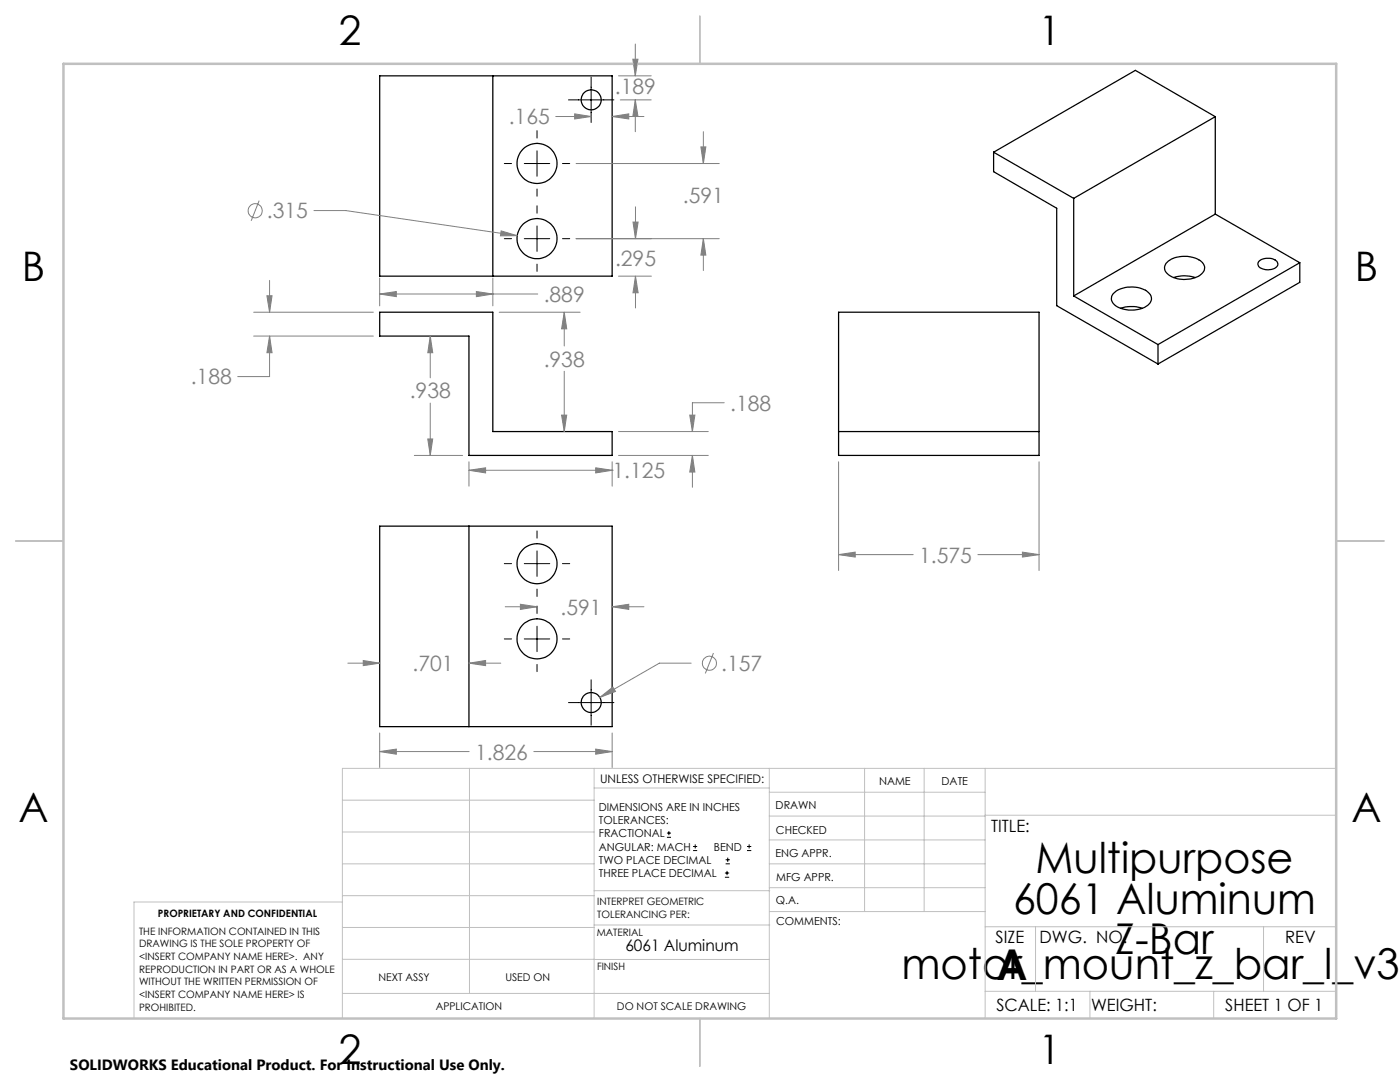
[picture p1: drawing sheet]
<svg xmlns="http://www.w3.org/2000/svg" width="279mm" height="216mm" viewBox="0 0 279 216" stroke-linecap="round" stroke-linejoin="round" font-family="sans-serif">
<g fill="none" stroke="#000" stroke-width=".25">
<path d="M75.8 15.1h46.4v40h-46.4zM98.4 15.1v40M198.3 30.4v3.9l12.6 7.3v19.4l20.2 11.6M198.3 30.4l16 9.2M214.3 39.6v19.5M242.5 23.3l-28.2 16.3M242.5 23.3l-15.9-9.3-28.3 16.4M242.5 23.3v19.4M214.3 59.1l16.8 9.7M222.3 58.5a5.6 5.6 0 0 1 7.1 .1 1.71 1.71 0 0 1-.9 2.7 5.8 5.8 0 0 1-6.3-.7 1.45 1.45 0 0 1 .1-2.1zM232.7 52.5a5.6 5.6 0 0 1 7.3-.1 1.64 1.64 0 0 1-.6 2.6 5.8 5.8 0 0 1-6.6-.5 1.46 1.46 0 0 1-.1-2zM234.2 55.4a6.6 6.6 0 0 1 4.3 0"/>
<path d="M242.5 42.7l-28.2 16.4M242.5 42.7l16.9 9.7M251.3 52.1a2.81 2.81 0 0 1 3.6 .2 1.11 1.11 0 0 1-1.1 1.5 2.53 2.53 0 0 1-2.7-.8l-.1-.4zM259.4 52.4l-28.3 16.4M259.4 52.4v3.9l-28.3 16.3M75.8 62.3h22.6v23.8h23.8v4.8h-28.6v-23.8h-17.8zM167.4 62.3h40v28.6h-40zM223.6 61.5a6.7 6.7 0 0 1 4.4 0M231.1 68.8v3.8M167.4 86.1h40M75.8 105h46.4v40h-46.4zM93.6 105v40"/>
<circle cx="118" cy="19.9" r="2"/>
<circle cx="107.2" cy="32.6" r="4"/>
<circle cx="107.2" cy="47.6" r="4"/>
<circle cx="107.2" cy="112.5" r="4"/>
<circle cx="107.2" cy="127.5" r="4"/>
<circle cx="118" cy="140.2" r="1.99"/>
</g>
<g fill="none" stroke="#808080" stroke-width=".2">
<path d="M123.4 15.1h6.6M123.8 19.9h6.2M126.3 11.8h1l-.5 3.3zM126.8 8.8v6.3M126.8 19.9v6.4M126.8 19.9l.5 3.3h-1zM110.9 23.2h7.1M114.7 22.7l3.3 .5-3.3 .5zM115 32.6h28.5M122.2 23.2h6.3M122.2 23.2l3.3-.5v1zM139.9 29.3h1l-.5 3.3z"/>
<path d="M140.4 26.3v6.3M51.7 40l-1.6 4.1M53.3 59h1l-.5 3.3zM53.8 56v6.3M62.7 42h6.3l34.2 5M75.8 55.5v5.5M75.8 58.7h31.5M75.8 58.7l3.3-.5v1zM95.1 58.2l3.3 .5-3.3 .5zM98.4 55.5v5.5M100 46.1l3.2 .9-3.3 .1zM115 47.6h28.5"/>
<path d="M123.4 55.1h6.6M126.3 44.3h1.1l-.6 3.3zM126.8 41.3v6.3M126.8 55.1v6.4M126.8 55.1l.6 3.3h-1.1zM140.4 47.6v6.4M140.4 47.6l.5 3.3h-1zM50.6 62.3h23.9M50.6 67.1h23.9M53.8 67.1v8h-6.4M53.8 67.1l.5 3.3h-1zM85.9 67.1v8.3"/>
<path d="M85.9 67.1l.5 3.3h-1zM99.6 62.3h16.2M112.6 62.3v6.7M112.6 74.1v12M112.6 62.3l.5 3.3h-1zM82.7 90.9h9.6M85.4 87.6h1l-.5 3.3zM85.9 80.4v10.5M93.6 92.1v4.9M93.6 93.8h28.6M93.6 93.8l3.3-.5v1.1zM112.1 82.8h1l-.5 3.3z"/>
<path d="M118.9 93.3l3.3 .5-3.3 .6zM122.2 93.8h.1M122.2 92.1v4.9M123.4 90.9h18M123.4 86.1h18M137.7 82.8h1l-.5 3.3zM138.2 90.9v6.3M138.2 90.9l.5 3.3h-1zM144.5 80.4h-6.3v5.7M167.4 92.1v21.7M207.4 92.1v21.7M167.4 110.7h14.8"/>
<path d="M167.4 110.7l3.3-.5v1zM195.2 110.7h12.2M204 110.2l3.4 .5-3.4 .5zM69.4 132.3h6.4M72.5 131.8l3.3 .5-3.3 .5zM93.6 132.3h6.3M93.6 132.3l3.3-.5v1zM100.8 121.1h6.4M103.9 120.6l3.3 .5-3.3 .5zM119.7 139.2l2.6-2.1 .5 .9zM122.2 121.1h6.3M122.2 121.1l3.3-.5v1z"/>
<path d="M137.9 132.3h-6.3l-11.9 6.9M142.4 130.3l-1.6 4.1M75.8 146.3v6.8M75.8 150h17.8M75.8 150l3.3-.5v1zM106.5 150h15.7M118.9 149.5l3.3 .5-3.3 .5zM122.2 146.3v6.8"/>
<circle cx="50.9" cy="42.1" r="1.41"/>
<circle cx="141.6" cy="132.3" r="1.4"/>
</g>
<g fill="none" stroke="#000" stroke-width=".2">
<path d="M113.5 19.9h9M118 15.4v9M100.6 32.6h1.5M104.6 32.6h5.1M107.2 26.1v1.5M107.2 30.1v5.1M107.2 37.7v1.5M112.3 32.6h1.4M100.6 47.6h1.5M104.6 47.6h5.1M107.2 41.1v1.4M107.2 45.1v5.1"/>
<path d="M107.2 52.7v1.5M112.3 47.6h1.4M100.6 112.5h1.5M104.6 112.5h5.1M107.2 105.9v1.5M107.2 109.9v5.1M107.2 117.5v1.5M112.3 112.5h1.4M100.6 127.5h1.5M104.6 127.5h5.1M107.2 120.9v1.5M107.2 125v5"/>
<path d="M107.2 132.6v1.4M112.3 127.5h1.4M118 135.6v9.1M113.5 140.2h9M133.1 167.1h.8M133.1 166.2h.8M133.5 165.8v.9M138.3 169.7h.8M138.3 168.9h.8M138.7 168.5v.8M144.7 175h.8M144.7 174.2h.8"/>
<path d="M144.8 172.4h.9M144.8 171.6h.9M145.1 173.8v.8M145.2 171.1v.9M149.1 169.7h.8M149.1 168.9h.8M149.5 168.5v.8"/>
</g>
<g fill="none" stroke="#c0c0c0" stroke-width=".2">
<path d="M68.3 159.7h50.3M93.7 153.3v44.9M118.6 153.3v49.9M118.6 157.2h34.9M153.5 153.3v49.9M153.5 158.1h43.1M172.5 153.3v28.6M184.4 153.3v28.6M196.6 153.3v49.9M266.7 153.3h-198.4v49.9M68.3 178.7h50.3M68.3 172.4h50.3"/>
<path d="M68.3 166h50.3M68.3 180h-41.6v23.2M118.6 177.7h35M153.5 167.6h43.1M153.5 162.8h43.1M153.5 172.4h43.1M153.5 177.1h43.1M196.6 162.7h70.1M68.3 198.2h85.2M68.3 191.4l85.2 .1M68.3 185.1h50.3M118.6 184.6h35"/>
<path d="M153.6 181.9h43M196.6 197.8h70.1M196.6 184.9h70.1M206.7 184.9v12.9M217.5 197.8v5.4M242.2 197.8v5.4M252.2 184.9v12.9"/>
</g>
<path d="M139.7 3.2v9.5M3.1 107.9h9.6M266.7 107.9h9.5M139.7 203.2v9.6" fill="none" stroke="#c0c0c0" stroke-width=".25"/>
<path d="M12.7 12.7h254v190.5h-254z" fill="none" stroke="#c0c0c0" stroke-width=".5"/>
<path d="M112.1 82.8h1l-.5 3.3zM112.6 62.3l.5 3.3h-1zM93.6 93.8l3.3-.5v1.1zM118.9 93.3l3.3 .5-3.3 .6zM53.8 67.1l.5 3.3h-1zM53.3 59h1l-.5 3.3zM138.2 90.9l.5 3.3h-1zM137.7 82.8h1l-.5 3.3zM85.9 67.1l.5 3.3h-1zM85.4 87.6h1l-.5 3.3zM95.1 58.2l3.3 .5-3.3 .5zM75.8 58.7l3.3-.5v1zM167.4 110.7l3.3-.5v1zM204 110.2l3.4 .5-3.4 .5zM75.8 150l3.3-.5v1zM118.9 149.5l3.3 .5-3.3 .5zM93.6 132.3l3.3-.5v1zM72.5 131.8l3.3 .5-3.3 .5zM103.9 120.6l3.3 .5-3.3 .5zM122.2 121.1l3.3-.5v1zM119.7 139.2l3.1-1.2-.5-.9zM100 46.1l-.1 1 3.3-.1zM140.4 47.6l.5 3.3h-1zM139.9 29.3h1l-.5 3.3zM126.8 55.1l.6 3.3h-1.1zM126.3 44.3h1.1l-.6 3.3zM126.8 19.9l.5 3.3h-1zM126.3 11.8h1l-.5 3.3zM114.7 22.7l3.3 .5-3.3 .5zM122.2 23.2l3.3-.5v1z" fill="#808080"/>
<g font-size="8.5">
<text x="206.6" y="174.2">Multipurpose</text>
<text x="202.2" y="182.3">6061 Aluminum</text>
<text x="222.6" y="190.4">Z-Bar</text>
<text x="179.9" y="195.4">motor_mount_z_bar_l_v3</text>
<text x="198.9" y="195.5">A</text>
</g>
<g font-size="8.1">
<text x="67.6" y="8.9">2</text>
<text x="207.3" y="8.9">1</text>
<text x="4.4" y="56.2">B</text>
<text x="270.4" y="56.2">B</text>
<text x="3.7" y="164.1">A</text>
<text x="269.7" y="164.1">A</text>
<text x="67.6" y="212.4">2</text>
<text x="207.3" y="212.4">1</text>
</g>
<g font-size="4.2" fill="#808080">
<text x="122.7" y="18.8">.189</text>
<text x="101.5" y="24.8">.165</text>
<text x="136.3" y="40.6">.591</text>
<text x="53.3" y="43.6">.315</text>
<text x="122.7" y="53">.295</text>
<text x="108.5" y="60.3">.889</text>
<text x="38.1" y="76.7">.188</text>
<text x="108.5" y="73.1">.938</text>
<text x="81.8" y="79.5">.938</text>
<text x="145.7" y="82">.188</text>
<text x="122.2" y="95.4">1.125</text>
<text x="183.4" y="112.3">1.575</text>
<text x="111.9" y="122.7">.591</text>
<text x="82.3" y="133.9">.701</text>
<text x="143.9" y="133.9">.157</text>
<text x="94.8" y="151.6">1.826</text>
</g>
<g font-size="3.4">
<text x="197.8" y="166">TITLE:</text>
<text x="198.7" y="188.1">SIZE</text>
<text x="207.5" y="188.1">DWG. NO.</text>
<text x="256.5" y="188.2">REV</text>
<text x="198.8" y="201.7">SCALE: 1:1</text>
<text x="217.7" y="201.8">WEIGHT:</text>
<text x="244.5" y="201.7">SHEET 1 OF 1</text>
</g>
<text font-size="3.2" x="124.8" y="189.8">6061 Aluminum</text>
<text font-size="3" x="14" y="213.5">SOLIDWORKS Educational Product. For Instructional Use Only.</text>
<text font-size="2.4" x="119.8" y="156.2">UNLESS OTHERWISE SPECIFIED:</text>
<g font-size="2.2">
<text x="119.5" y="161.8">DIMENSIONS ARE IN INCHES</text>
<text x="154.8" y="161.4">DRAWN</text>
<text x="175.4" y="156.6">NAME</text>
<text x="187.9" y="156.7">DATE</text>
<text x="119.5" y="164.4">TOLERANCES:</text>
<text x="119.5" y="167.1">FRACTIONAL</text>
<text x="154.9" y="166.3">CHECKED</text>
<text x="119.5" y="169.7">ANGULAR: MACH</text>
<text x="119.5" y="172.4">TWO PLACE DECIMAL</text>
<text x="142.5" y="169.7">BEND</text>
<text x="154.8" y="171">ENG APPR.</text>
<text x="119.5" y="175">THREE PLACE DECIMAL</text>
<text x="154.9" y="175.7">MFG APPR.</text>
<text x="154.9" y="180.4">Q.A.</text>
<text x="154.9" y="184.6">COMMENTS:</text>
</g>
<g font-size="2.1">
<text x="75.5" y="195.7">NEXT ASSY</text>
<text x="100.9" y="195.7">USED ON</text>
<text x="86.9" y="201.5">APPLICATION</text>
<text x="123.1" y="201.6">DO NOT SCALE DRAWING</text>
</g>
<g font-size="2">
<text x="31.5" y="182.9">PROPRIETARY AND CONFIDENTIAL</text>
<text x="119.2" y="180.6">INTERPRET GEOMETRIC</text>
<text x="119.2" y="183.1">TOLERANCING PER:</text>
<text x="27.8" y="186.5">THE INFORMATION CONTAINED IN THIS</text>
<text x="27.8" y="189">DRAWING IS THE SOLE PROPERTY OF</text>
<text x="27.8" y="191.6">&lt;INSERT COMPANY NAME HERE&gt;. ANY</text>
<text x="119.1" y="186.7">MATERIAL</text>
<text x="27.8" y="194.1">REPRODUCTION IN PART OR AS A WHOLE</text>
<text x="27.8" y="196.6">WITHOUT THE WRITTEN PERMISSION OF</text>
<text x="119.1" y="193.5">FINISH</text>
<text x="27.8" y="199.1">&lt;INSERT COMPANY NAME HERE&gt; IS</text>
<text x="27.8" y="201.7">PROHIBITED.</text>
</g>
</svg>
